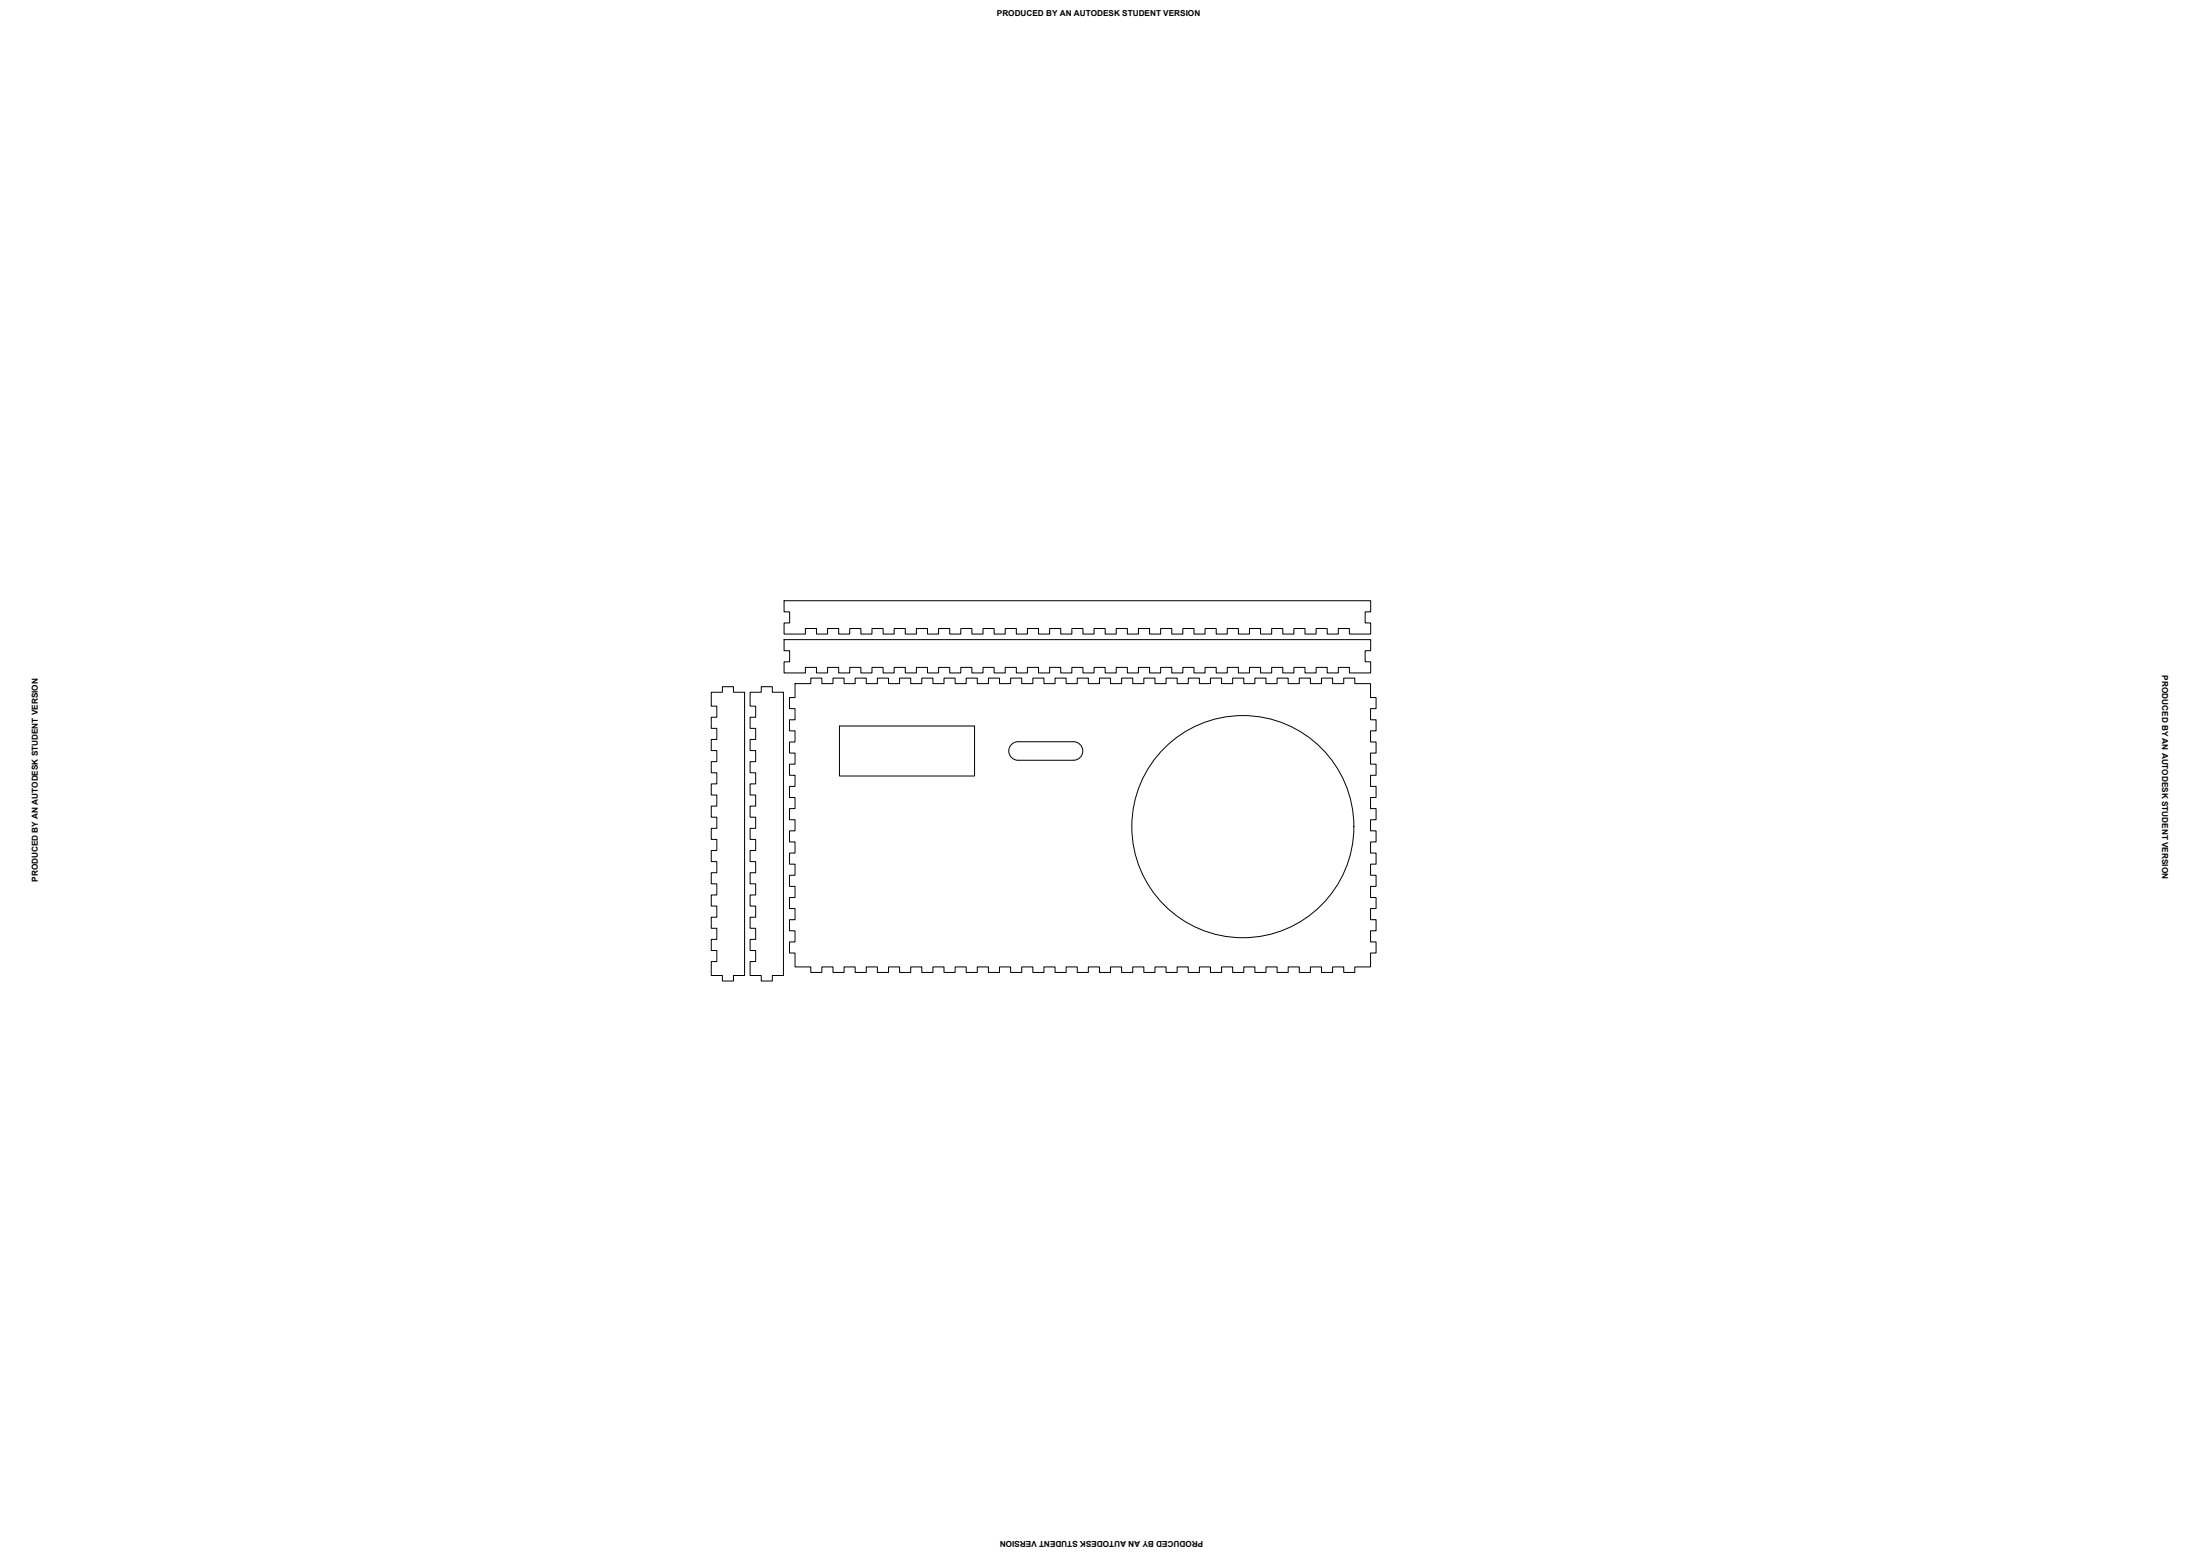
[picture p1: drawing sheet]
<svg xmlns="http://www.w3.org/2000/svg" width="1189mm" height="841mm" viewBox="0 0 1189 841" stroke-linecap="round" stroke-linejoin="round" font-family="sans-serif">
<!-- layer: front_outsideCutPath -->
<path d="M424 346h317v5h-3v6h3v6h-12v-3h-6v3h-6v-3h-6v3h-6v-3h-6v3h-6v-3h-6v3h-6v-3h-6v3h-6v-3h-6v3h-6v-3h-6v3h-6v-3h-6v3h-6v-3h-6v3h-6v-3h-6v3h-6v-3h-6v3h-6v-3h-6v3h-6v-3h-6v3h-6v-3h-6v3h-6v-3h-6v3h-6v-3h-6v3h-6v-3h-6v3h-6v-3h-6v3h-6v-3h-6v3h-6v-3h-6v3h-6v-3h-6v3h-6v-3h-6v3h-6v-3h-6v3h-6v-3h-6v3h-6v-3h-6v3h-11v-6h3v-6h-3z" fill="none" stroke="#000" stroke-width=".54"/>
<!-- layer: left_outsideCutPath -->
<path d="M384 374h6v-3h6v3h6v153h-6v3h-6v-3h-6v-8h3v-6h-3v-6h3v-6h-3v-6h3v-6h-3v-6h3v-6h-3v-6h3v-6h-3v-6h3v-6h-3v-6h3v-6h-3v-6h3v-6h-3v-6h3v-6h-3v-6h3v-6h-3v-6h3v-6h-3v-6h3v-6h-3z" fill="none" stroke="#000" stroke-width=".54"/>
<!-- layer: back_outsideCutPath -->
<path d="M424 324h317v6h-3v6h3v6h-12v-3h-6v3h-6v-3h-6v3h-6v-3h-6v3h-6v-3h-6v3h-6v-3h-6v3h-6v-3h-6v3h-6v-3h-6v3h-6v-3h-6v3h-6v-3h-6v3h-6v-3h-6v3h-6v-3h-6v3h-6v-3h-6v3h-6v-3h-6v3h-6v-3h-6v3h-6v-3h-6v3h-6v-3h-6v3h-6v-3h-6v3h-6v-3h-6v3h-6v-3h-6v3h-6v-3h-6v3h-6v-3h-6v3h-6v-3h-6v3h-6v-3h-6v3h-6v-3h-6v3h-6v-3h-6v3h-11v-6h3v-6h-3z" fill="none" stroke="#000" stroke-width=".54"/>
<!-- layer: right_outsideCutPath -->
<path d="M405 374h6v-3h6v3h6v153h-6v3h-6v-3h-6v-8h3v-6h-3v-6h3v-6h-3v-6h3v-6h-3v-6h3v-6h-3v-6h3v-6h-3v-6h3v-6h-3v-6h3v-6h-3v-6h3v-6h-3v-6h3v-6h-3v-6h3v-6h-3v-6h3v-6h-3v-6h3v-6h-3z" fill="none" stroke="#000" stroke-width=".54"/>
<!-- layer: bottom_outsideCutPath -->
<path d="M430 369h8v-3h6v3h6v-3h6v3h6v-3h6v3h6v-3h6v3h6v-3h6v3h6v-3h6v3h6v-3h6v3h6v-3h6v3h6v-3h6v3h6v-3h6v3h6v-3h6v3h6v-3h6v3h6v-3h6v3h6v-3h6v3h6v-3h6v3h6v-3h6v3h6v-3h6v3h6v-3h6v3h6v-3h6v3h6v-3h6v3h6v-3h6v3h6v-3h6v3h6v-3h6v3h6v-3h6v3h6v-3h6v3h9v8h3v6h-3v6h3v6h-3v6h3v6h-3v6h3v6h-3v6h3v6h-3v6h3v6h-3v6h3v6h-3v6h3v6h-3v6h3v6h-3v6h3v6h-3v6h3v6h-3v6h3v6h-3v7h-9v3h-6v-3h-6v3h-6v-3h-6v3h-6v-3h-6v3h-6v-3h-6v3h-6v-3h-6v3h-6v-3h-6v3h-6v-3h-6v3h-6v-3h-6v3h-6v-3h-6v3h-6v-3h-6v3h-6v-3h-6v3h-6v-3h-6v3h-6v-3h-6v3h-6v-3h-6v3h-6v-3h-6v3h-6v-3h-6v3h-6v-3h-6v3h-6v-3h-6v3h-6v-3h-6v3h-6v-3h-6v3h-6v-3h-6v3h-6v-3h-6v3h-6v-3h-6v3h-6v-3h-6v3h-6v-3h-8v-7h-3v-6h3v-6h-3v-6h3v-6h-3v-6h3v-6h-3v-6h3v-6h-3v-6h3v-6h-3v-6h3v-6h-3v-6h3v-6h-3v-6h3v-6h-3v-6h3v-6h-3v-6h3v-6h-3v-6h3v-6h-3v-6h3z" fill="none" stroke="#000" stroke-width=".54"/>
<!-- layer: 0 -->
<g fill="none" stroke="#000" stroke-width=".54">
<path d="M454 392h73v27h-73zM546 402l2-1h2h30a5 5 0 0 1 5 5 5 5 0 0 1-5 5h-30a5 5 0 0 1-4-3 5 5 0 0 1 0-6z"/>
<circle cx="672" cy="447" r="60"/>
</g>
<g font-size="4.4">
<text x="539" y="9">PRODUCED BY AN AUTODESK STUDENT VERSION</text>
<text x="1168" y="365" transform="rotate(90 1168 365)">PRODUCED BY AN AUTODESK STUDENT VERSION</text>
<text x="20" y="476" transform="rotate(-90 20 476)">PRODUCED BY AN AUTODESK STUDENT VERSION</text>
<text x="650" y="833" transform="rotate(180 650 833)">PRODUCED BY AN AUTODESK STUDENT VERSION</text>
</g>
</svg>
